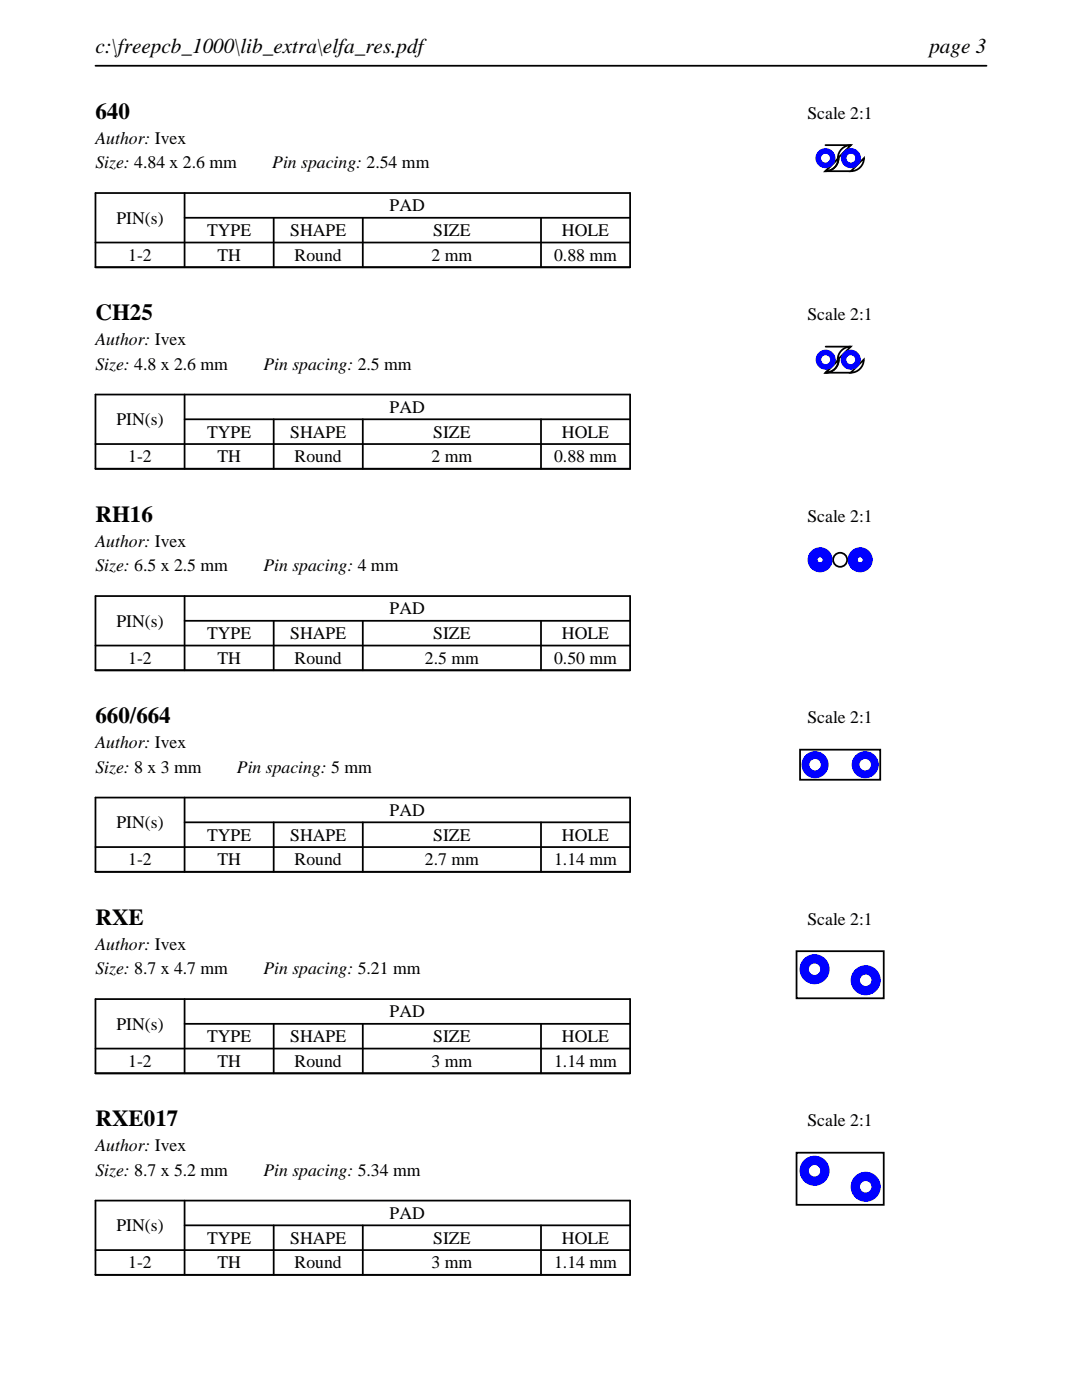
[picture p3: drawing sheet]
<svg xmlns="http://www.w3.org/2000/svg" width="216mm" height="279mm" viewBox="0 0 216 279" stroke-linecap="round" stroke-linejoin="round" font-family="sans-serif">
<path d="M19 13.1h177.8M19 38.5h106.7v14.8h-106.7zM36.8 38.5v14.8M19 48.4h106.7M36.8 43.5h88.9M54.6 43.5v9.8M72.4 43.5v9.8M107.9 43.5v9.8" fill="none" stroke="#000" stroke-width=".35"/>
<path d="M164.7 29h5.1zM164.7 34.2h5.1zM167.3 31.6a2.6 2.6 0 0 1-2.6 2.6zM167.8 29.9a2.6 2.6 0 0 1 2-.9l-2.6 2.6 .1-.6zM172.4 31.6a2.6 2.6 0 0 1-2.6 2.6z" fill="none" stroke="#000" stroke-width=".36"/>
<g fill="#00f">
<path d="M162.7 31.6a2 2 0 0 0 4 0 2 2 0 0 0-4 0zM163.8 31.6a.9 .9 0 0 1 1.8 0 .9 .9 0 0 1-1.8 0z"/>
<path d="M167.8 31.6a2 2 0 0 0 4 0 2 2 0 0 0-4 0zM168.9 31.6a.9 .9 0 0 1 1.8 0 .9 .9 0 0 1-1.8 0z"/>
</g>
<path d="M19 78.7h106.7v14.9h-106.7zM36.8 78.7v14.9M19 88.6h106.7M36.8 83.7h88.9M54.6 83.7v9.9M72.4 83.7v9.9M107.9 83.7v9.9" fill="none" stroke="#000" stroke-width=".35"/>
<path d="M164.8 69.2h5zM164.8 74.4h5zM164.8 74.4l2.6-2.6a2.6 2.6 0 0 1-2.6 2.6zM167.7 70.2a2.6 2.6 0 0 1 2.1-1l-2.6 2.6v-.6zM172.4 71.8a2.6 2.6 0 0 1-2.6 2.6z" fill="none" stroke="#000" stroke-width=".36"/>
<g fill="#00f">
<path d="M162.8 71.8a2 2 0 0 0 4 0 2 2 0 0 0-4 0zM163.9 71.8a.89 .89 0 0 1 1.7 0 .89 .89 0 0 1-1.7 0z"/>
<path d="M167.8 71.8a2 2 0 0 0 4 0 2 2 0 0 0-4 0zM168.9 71.8a.89 .89 0 0 1 1.7 0 .89 .89 0 0 1-1.7 0z"/>
</g>
<path d="M19 119h106.7v14.8h-106.7zM36.8 119v14.8M19 128.8h106.7M36.8 123.9h88.9M54.6 123.9v9.9M72.4 123.9v9.9M107.9 123.9v9.9" fill="none" stroke="#000" stroke-width=".35"/>
<circle cx="167.6" cy="111.7" r="1.4" fill="none" stroke="#000" stroke-width=".36"/>
<g fill="#00f">
<path d="M161.1 111.7a2.5 2.5 0 0 0 5 0 2.5 2.5 0 0 0-5 0zM163.1 111.7a.51 .51 0 0 1 1 0 .51 .51 0 0 1-1 0z"/>
<path d="M169.1 111.7a2.5 2.5 0 0 0 5 0 2.5 2.5 0 0 0-5 0zM171.1 111.7a.51 .51 0 0 1 1 0 .51 .51 0 0 1-1 0z"/>
</g>
<path d="M19 159.2h106.7v14.8h-106.7zM36.8 159.2v14.8M19 169.1h106.7M36.8 164.1h88.9M54.6 164.1v9.9M72.4 164.1v9.9M107.9 164.1v9.9" fill="none" stroke="#000" stroke-width=".35"/>
<path d="M159.6 149.6h16v6h-16z" fill="none" stroke="#000" stroke-width=".36"/>
<g fill="#00f">
<path d="M159.9 152.6a2.7 2.7 0 0 0 5.4 0 2.7 2.7 0 0 0-5.4 0zM161.5 152.6a1.15 1.15 0 0 1 2.3 0 1.15 1.15 0 0 1-2.3 0z"/>
<path d="M169.9 152.6a2.7 2.7 0 0 0 5.4 0 2.7 2.7 0 0 0-5.4 0zM171.5 152.6a1.15 1.15 0 0 1 2.3 0 1.15 1.15 0 0 1-2.3 0z"/>
</g>
<path d="M19 199.4h106.7v14.8h-106.7zM36.8 199.4v14.8M19 209.3h106.7M36.8 204.3h88.9M54.6 204.3v9.9M72.4 204.3v9.9M107.9 204.3v9.9" fill="none" stroke="#000" stroke-width=".35"/>
<path d="M158.9 189.8h17.4v9.4h-17.4z" fill="none" stroke="#000" stroke-width=".36"/>
<g fill="#00f">
<path d="M159.5 193.4a3 3 0 0 0 6 0 3 3 0 0 0-6 0zM161.4 193.4a1.15 1.15 0 0 1 2.3 0 1.15 1.15 0 0 1-2.3 0z"/>
<path d="M169.7 195.6a3 3 0 0 0 6 0 3 3 0 0 0-6 0zM171.6 195.6a1.15 1.15 0 0 1 2.3 0 1.15 1.15 0 0 1-2.3 0z"/>
</g>
<path d="M19 239.6h106.7v14.8h-106.7zM36.8 239.6v14.8M19 249.5h106.7M36.8 244.5h88.9M54.6 244.5v9.9M72.4 244.5v9.9M107.9 244.5v9.9" fill="none" stroke="#000" stroke-width=".35"/>
<path d="M158.9 230h17.4v10.4h-17.4z" fill="none" stroke="#000" stroke-width=".36"/>
<g fill="#00f">
<path d="M159.5 233.6a3 3 0 0 0 6 0 3 3 0 0 0-6 0zM161.4 233.6a1.15 1.15 0 0 1 2.3 0 1.15 1.15 0 0 1-2.3 0z"/>
<path d="M169.7 236.8a3 3 0 0 0 6 0 3 3 0 0 0-6 0zM171.6 236.8a1.15 1.15 0 0 1 2.3 0 1.15 1.15 0 0 1-2.3 0z"/>
</g>
<g font-size="4.6">
<text x="19" y="23.7">640</text>
<text x="19" y="63.9">CH25</text>
<text x="19" y="104.1">RH16</text>
<text x="19" y="144.4">660/664</text>
<text x="19" y="184.6">RXE</text>
<text x="19" y="224.8">RXE017</text>
</g>
<g font-size="4.2">
<text x="19" y="10.6">c:\freepcb_1000\lib_extra\elfa_res.pdf</text>
<text x="185.4" y="10.6">page 3</text>
</g>
<g font-size="3.5">
<text x="161.1" y="23.7">Scale 2:1</text>
<text x="19" y="28.6">Author: Ivex</text>
<text x="19" y="33.6">Size: 4.84 x 2.6 mm</text>
<text x="54.3" y="33.6">Pin spacing: 2.54 mm</text>
<text x="23.2" y="44.6">PIN(s)</text>
<text x="41.3" y="47.1">TYPE</text>
<text x="57.9" y="47.1">SHAPE</text>
<text x="77.8" y="42.2">PAD</text>
<text x="86.4" y="47.1">SIZE</text>
<text x="112.1" y="47.1">HOLE</text>
<text x="25.6" y="52.1">1-2</text>
<text x="43.4" y="52.1">TH</text>
<text x="58.8" y="52.1">Round</text>
<text x="86.1" y="52.1">2 mm</text>
<text x="110.6" y="52.1">0.88 mm</text>
<text x="161.1" y="63.9">Scale 2:1</text>
<text x="19" y="68.9">Author: Ivex</text>
<text x="19" y="73.8">Size: 4.8 x 2.6 mm</text>
<text x="52.6" y="73.8">Pin spacing: 2.5 mm</text>
<text x="77.8" y="82.4">PAD</text>
<text x="23.2" y="84.8">PIN(s)</text>
<text x="41.3" y="87.3">TYPE</text>
<text x="57.9" y="87.3">SHAPE</text>
<text x="86.4" y="87.3">SIZE</text>
<text x="112.1" y="87.3">HOLE</text>
<text x="25.6" y="92.3">1-2</text>
<text x="43.4" y="92.3">TH</text>
<text x="58.8" y="92.3">Round</text>
<text x="86.1" y="92.3">2 mm</text>
<text x="110.6" y="92.3">0.88 mm</text>
<text x="161.1" y="104.1">Scale 2:1</text>
<text x="19" y="109.1">Author: Ivex</text>
<text x="19" y="114">Size: 6.5 x 2.5 mm</text>
<text x="52.6" y="114">Pin spacing: 4 mm</text>
<text x="23.2" y="125.1">PIN(s)</text>
<text x="77.8" y="122.6">PAD</text>
<text x="41.3" y="127.6">TYPE</text>
<text x="57.9" y="127.6">SHAPE</text>
<text x="86.4" y="127.6">SIZE</text>
<text x="112.1" y="127.6">HOLE</text>
<text x="25.6" y="132.5">1-2</text>
<text x="43.4" y="132.5">TH</text>
<text x="58.8" y="132.5">Round</text>
<text x="84.8" y="132.5">2.5 mm</text>
<text x="110.6" y="132.5">0.50 mm</text>
<text x="19" y="149.3">Author: Ivex</text>
<text x="161.1" y="144.4">Scale 2:1</text>
<text x="19" y="154.2">Size: 8 x 3 mm</text>
<text x="47.3" y="154.2">Pin spacing: 5 mm</text>
<text x="23.2" y="165.3">PIN(s)</text>
<text x="41.3" y="167.8">TYPE</text>
<text x="57.9" y="167.8">SHAPE</text>
<text x="77.8" y="162.8">PAD</text>
<text x="86.4" y="167.8">SIZE</text>
<text x="112.1" y="167.8">HOLE</text>
<text x="25.6" y="172.7">1-2</text>
<text x="43.4" y="172.7">TH</text>
<text x="58.8" y="172.7">Round</text>
<text x="84.8" y="172.7">2.7 mm</text>
<text x="110.6" y="172.7">1.14 mm</text>
<text x="161.1" y="184.6">Scale 2:1</text>
<text x="19" y="189.5">Author: Ivex</text>
<text x="19" y="194.5">Size: 8.7 x 4.7 mm</text>
<text x="52.6" y="194.5">Pin spacing: 5.21 mm</text>
<text x="77.8" y="203.1">PAD</text>
<text x="23.2" y="205.5">PIN(s)</text>
<text x="41.3" y="208">TYPE</text>
<text x="57.9" y="208">SHAPE</text>
<text x="86.4" y="208">SIZE</text>
<text x="112.1" y="208">HOLE</text>
<text x="25.6" y="212.9">1-2</text>
<text x="43.4" y="212.9">TH</text>
<text x="58.8" y="212.9">Round</text>
<text x="86.1" y="212.9">3 mm</text>
<text x="110.6" y="212.9">1.14 mm</text>
<text x="161.1" y="224.8">Scale 2:1</text>
<text x="19" y="229.7">Author: Ivex</text>
<text x="19" y="234.7">Size: 8.7 x 5.2 mm</text>
<text x="52.6" y="234.7">Pin spacing: 5.34 mm</text>
<text x="23.2" y="245.7">PIN(s)</text>
<text x="77.8" y="243.3">PAD</text>
<text x="41.3" y="248.2">TYPE</text>
<text x="57.9" y="248.2">SHAPE</text>
<text x="86.4" y="248.2">SIZE</text>
<text x="112.1" y="248.2">HOLE</text>
<text x="25.6" y="253.2">1-2</text>
<text x="43.4" y="253.2">TH</text>
<text x="58.8" y="253.2">Round</text>
<text x="86.1" y="253.2">3 mm</text>
<text x="110.6" y="253.2">1.14 mm</text>
</g>
</svg>
